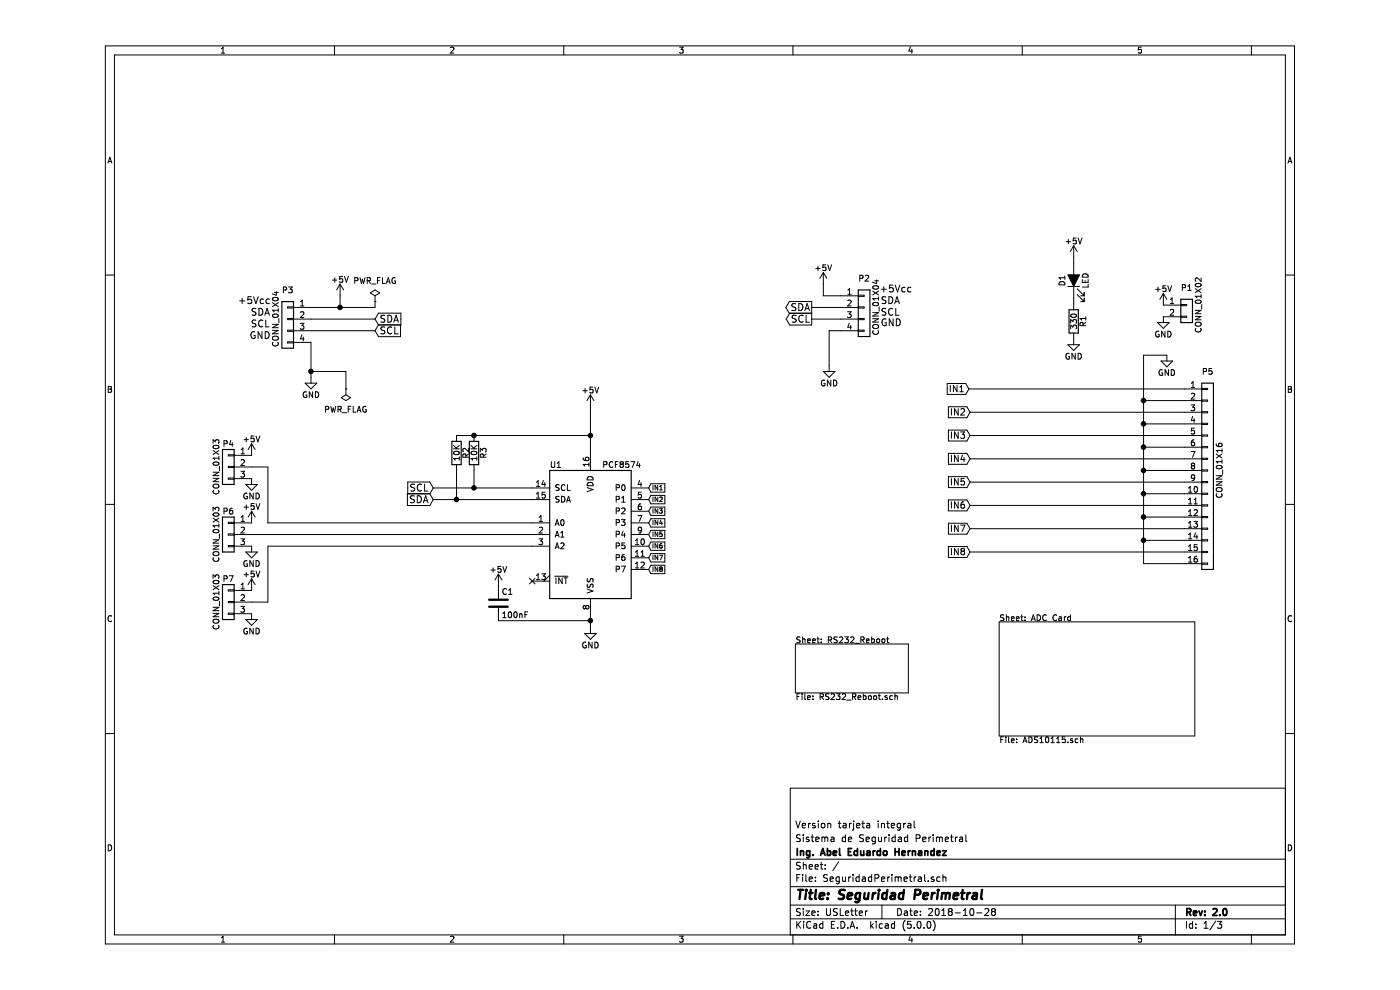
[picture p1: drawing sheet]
EESchema Schematic File Version 4
LIBS:SeguridadPerimetral-cache
EELAYER 26 0
EELAYER END
$Descr USLetter 11000 8500
encoding utf-8
Sheet 1 3
Title "Seguridad Perimetral"
Date "2018-10-28"
Rev "2.0"
Comp "Ing. Abel Eduardo Hernandez"
Comment1 "Sistema de Seguridad Perimetral "
Comment2 "Version tarjeta integral"
Comment3 ""
Comment4 ""
$EndDescr
$Comp
L Device:R R2
U 1 1
P 3410 3890
F 0 "R2" V 3490 3890 50  0000 C CNN
F 1 "10K" V 3410 3890 50  0000 C CNN
F 2 "Resistors_SMD:R_1206_HandSoldering" V 3340 3890 50  0001 C CNN
F 3 "" H 3410 3890 50  0000 C CNN
	1    3410 3890
	1    0    0    -1  
$EndComp
$Comp
L Device:R R3
U 1 1
P 3560 3890
F 0 "R3" V 3640 3890 50  0000 C CNN
F 1 "10K" V 3560 3890 50  0000 C CNN
F 2 "Resistors_SMD:R_1206_HandSoldering" V 3490 3890 50  0001 C CNN
F 3 "" H 3560 3890 50  0000 C CNN
	1    3560 3890
	1    0    0    -1  
$EndComp
$Comp
L power:GND #PWR0101
U 1 1
P 4560 5390
F 0 "#PWR0101" H 4560 5140 50  0001 C CNN
F 1 "GND" H 4560 5240 50  0000 C CNN
F 2 "" H 4560 5390 50  0000 C CNN
F 3 "" H 4560 5390 50  0000 C CNN
	1    4560 5390
	1    0    0    -1  
$EndComp
$Comp
L power:+5V #PWR0102
U 1 1
P 4560 3490
F 0 "#PWR0102" H 4560 3340 50  0001 C CNN
F 1 "+5V" H 4560 3630 50  0000 C CNN
F 2 "" H 4560 3490 50  0000 C CNN
F 3 "" H 4560 3490 50  0000 C CNN
	1    4560 3490
	1    0    0    -1  
$EndComp
$Comp
L power:+5V #PWR0103
U 1 1
P 2410 2540
F 0 "#PWR0103" H 2410 2390 50  0001 C CNN
F 1 "+5V" H 2410 2680 50  0000 C CNN
F 2 "" H 2410 2540 50  0000 C CNN
F 3 "" H 2410 2540 50  0000 C CNN
	1    2410 2540
	1    0    0    -1  
$EndComp
$Comp
L power:GND #PWR0104
U 1 1
P 2160 3240
F 0 "#PWR0104" H 2160 2990 50  0001 C CNN
F 1 "GND" H 2160 3090 50  0000 C CNN
F 2 "" H 2160 3240 50  0000 C CNN
F 3 "" H 2160 3240 50  0000 C CNN
	1    2160 3240
	1    0    0    -1  
$EndComp
Text GLabel 3210 4190 0    60   Input ~ 0
SCL
Text GLabel 3210 4290 0    60   Input ~ 0
SDA
Text GLabel 2710 2840 2    60   Input ~ 0
SCL
Text GLabel 2710 2740 2    60   Input ~ 0
SDA
$Comp
L power:PWR_FLAG #FLG0101
U 1 1
P 2710 2590
F 0 "#FLG0101" H 2710 2685 50  0001 C CNN
F 1 "PWR_FLAG" H 2710 2770 50  0000 C CNN
F 2 "" H 2710 2590 50  0000 C CNN
F 3 "" H 2710 2590 50  0000 C CNN
	1    2710 2590
	1    0    0    -1  
$EndComp
$Comp
L power:+5V #PWR0105
U 1 1
P 6560 2440
F 0 "#PWR0105" H 6560 2290 50  0001 C CNN
F 1 "+5V" H 6560 2580 50  0000 C CNN
F 2 "" H 6560 2440 50  0000 C CNN
F 3 "" H 6560 2440 50  0000 C CNN
	1    6560 2440
	1    0    0    -1  
$EndComp
Text GLabel 6460 2740 0    60   Output ~ 0
SCL
Text GLabel 6460 2640 0    60   Output ~ 0
SDA
$Comp
L power:GND #PWR0106
U 1 1
P 6610 3140
F 0 "#PWR0106" H 6610 2890 50  0001 C CNN
F 1 "GND" H 6610 2990 50  0000 C CNN
F 2 "" H 6610 3140 50  0000 C CNN
F 3 "" H 6610 3140 50  0000 C CNN
	1    6610 3140
	1    0    0    -1  
$EndComp
$Comp
L Vending_driveV2-cache:PCF8574A U1
U 1 1
P 4560 4590
F 0 "U1" H 4210 5190 50  0000 L CNN
F 1 "PCF8574" H 4660 5190 50  0000 L CNN
F 2 "w_pth_circuits:dil_16-300" H 4560 4590 50  0001 C CNN
F 3 "" H 4560 4590 50  0000 C CNN
	1    4560 4590
	1    0    0    -1  
$EndComp
$Comp
L power:PWR_FLAG #FLG0102
U 1 1
P 2460 3340
F 0 "#FLG0102" H 2460 3435 50  0001 C CNN
F 1 "PWR_FLAG" H 2460 3520 50  0000 C CNN
F 2 "" H 2460 3340 50  0000 C CNN
F 3 "" H 2460 3340 50  0000 C CNN
	1    2460 3340
	-1   0    0    1   
$EndComp
NoConn ~ 4060 4990
$Comp
L power:GND #PWR0107
U 1 1
P 1650 5270
F 0 "#PWR0107" H 1650 5020 50  0001 C CNN
F 1 "GND" H 1650 5120 50  0000 C CNN
F 2 "" H 1650 5270 50  0000 C CNN
F 3 "" H 1650 5270 50  0000 C CNN
	1    1650 5270
	-1   0    0    -1  
$EndComp
Text GLabel 5060 4490 2    39   Input ~ 0
IN4
Text Notes 1530 2620 0    59   ~ 0
+5Vcc
Text Notes 1640 2820 0    59   ~ 0
SCL
Text Notes 1640 2720 0    59   ~ 0
SDA
Text Notes 1630 2920 0    59   ~ 0
GND
Text Notes 7040 2520 0    59   ~ 0
+5Vcc
Text Notes 7050 2720 0    59   ~ 0
SCL
Text Notes 7050 2620 0    59   ~ 0
SDA
Text Notes 7050 2810 0    59   ~ 0
GND
Text GLabel 5060 4190 2    39   Input ~ 0
IN1
Text GLabel 5060 4290 2    39   Input ~ 0
IN2
Text GLabel 5060 4390 2    39   Input ~ 0
IN3
Text GLabel 7810 3340 0    55   Input ~ 0
IN1
Text GLabel 7820 3540 0    55   Input ~ 0
IN2
Text GLabel 7820 3740 0    55   Input ~ 0
IN3
Text GLabel 7820 3940 0    55   Input ~ 0
IN4
$Comp
L power:GND #PWR0108
U 1 1
P 9510 3050
F 0 "#PWR0108" H 9510 2800 50  0001 C CNN
F 1 "GND" H 9510 2900 50  0000 C CNN
F 2 "" H 9510 3050 50  0000 C CNN
F 3 "" H 9510 3050 50  0000 C CNN
	1    9510 3050
	1    0    0    -1  
$EndComp
$Comp
L Connector_Generic:Conn_01x04 P3
U 1 1
P 1960 2740
F 0 "P3" H 1960 2990 50  0000 C CNN
F 1 "CONN_01X04" V 2060 2740 50  0000 C CNN
F 2 "w_conn_mkds:mkds_1,5-4" H 1960 2740 50  0001 C CNN
F 3 "" H 1960 2740 50  0000 C CNN
	1    1960 2740
	-1   0    0    -1  
$EndComp
$Comp
L Connector_Generic:Conn_01x04 P2
U 1 1
P 6910 2640
F 0 "P2" H 6910 2890 50  0000 C CNN
F 1 "CONN_01X04" V 7010 2640 50  0000 C CNN
F 2 "w_conn_mkds:mkds_1,5-4" H 6910 2640 50  0001 C CNN
F 3 "" H 6910 2640 50  0000 C CNN
	1    6910 2640
	1    0    0    -1  
$EndComp
Text GLabel 5060 4590 2    39   Input ~ 0
IN5
Text GLabel 5060 4690 2    39   Input ~ 0
IN6
Text GLabel 5060 4790 2    39   Input ~ 0
IN7
Text GLabel 5060 4890 2    39   Input ~ 0
IN8
$Comp
L Connector_Generic:Conn_01x16 P5
U 1 1
P 9860 4040
F 0 "P5" H 9860 4890 50  0000 C CNN
F 1 "CONN_01X16" V 9960 4040 50  0000 C CNN
F 2 "w_conn_mkds:mkds_1,5-16" H 9860 4040 50  0001 C CNN
F 3 "" H 9860 4040 50  0000 C CNN
	1    9860 4040
	1    0    0    -1  
$EndComp
Text GLabel 7820 4140 0    55   Input ~ 0
IN5
Text GLabel 7820 4340 0    55   Input ~ 0
IN6
Text GLabel 7820 4540 0    55   Input ~ 0
IN7
Text GLabel 7820 4740 0    55   Input ~ 0
IN8
$Comp
L Connector_Generic:Conn_01x03 P4
U 1 1
P 1450 4010
F 0 "P4" H 1450 4210 50  0000 C CNN
F 1 "CONN_01X03" V 1550 4010 50  0000 C CNN
F 2 "w_pin_strip:pin_strip_3" H 1450 4010 50  0001 C CNN
F 3 "" H 1450 4010 50  0000 C CNN
	1    1450 4010
	-1   0    0    -1  
$EndComp
$Comp
L Connector_Generic:Conn_01x03 P6
U 1 1
P 1450 4590
F 0 "P6" H 1450 4790 50  0000 C CNN
F 1 "CONN_01X03" V 1550 4590 50  0000 C CNN
F 2 "w_pin_strip:pin_strip_3" H 1450 4590 50  0001 C CNN
F 3 "" H 1450 4590 50  0000 C CNN
	1    1450 4590
	-1   0    0    -1  
$EndComp
$Comp
L power:+5V #PWR0109
U 1 1
P 1650 3910
F 0 "#PWR0109" H 1650 3760 50  0001 C CNN
F 1 "+5V" H 1650 4050 50  0000 C CNN
F 2 "" H 1650 3910 50  0000 C CNN
F 3 "" H 1650 3910 50  0000 C CNN
	1    1650 3910
	-1   0    0    -1  
$EndComp
Wire Wire Line
	3210 4190 3560 4190
Wire Wire Line
	3560 4190 3560 4040
Wire Wire Line
	3210 4290 3410 4290
Wire Wire Line
	3410 4290 3410 4040
Wire Wire Line
	3410 3740 3560 3740
Wire Wire Line
	4560 3490 4560 3740
Connection ~ 3560 3740
Connection ~ 4560 3740
Connection ~ 3410 4290
Connection ~ 3560 4190
Wire Wire Line
	2710 2740 2160 2740
Wire Wire Line
	2710 2840 2160 2840
Wire Wire Line
	2160 2640 2410 2640
Wire Wire Line
	2410 2640 2410 2540
Wire Wire Line
	2160 2940 2160 3190
Wire Wire Line
	2710 2640 2710 2590
Connection ~ 2410 2640
Wire Wire Line
	6710 2540 6560 2540
Wire Wire Line
	6560 2540 6560 2440
Wire Wire Line
	6460 2640 6710 2640
Wire Wire Line
	6710 2740 6460 2740
Wire Wire Line
	6610 3140 6610 2840
Wire Wire Line
	6610 2840 6710 2840
Wire Wire Line
	2460 3340 2460 3190
Wire Wire Line
	2460 3190 2160 3190
Connection ~ 2160 3190
Wire Wire Line
	4560 5290 4560 5330
Wire Wire Line
	1650 4590 4060 4590
Wire Wire Line
	7810 3340 9660 3340
Wire Wire Line
	7820 3540 9660 3540
Wire Wire Line
	7820 3740 9660 3740
Wire Wire Line
	9310 3050 9310 3440
Wire Wire Line
	9310 4040 9660 4040
Wire Wire Line
	9660 3840 9310 3840
Connection ~ 9310 3840
Wire Wire Line
	9660 3640 9310 3640
Connection ~ 9310 3640
Wire Wire Line
	9660 3440 9310 3440
Connection ~ 9310 3440
Connection ~ 9310 4040
Wire Wire Line
	9660 4440 9310 4440
Wire Wire Line
	9310 4640 9660 4640
Connection ~ 9310 4440
Wire Wire Line
	9310 4840 9660 4840
Connection ~ 9310 4640
Wire Wire Line
	7820 4140 9660 4140
Wire Wire Line
	7820 4340 9660 4340
Wire Wire Line
	7820 4540 9660 4540
Wire Wire Line
	7820 4740 9660 4740
Wire Wire Line
	9510 3050 9310 3050
$Comp
L Connector_Generic:Conn_01x03 P7
U 1 1
P 1450 5170
F 0 "P7" H 1450 5370 50  0000 C CNN
F 1 "CONN_01X03" V 1550 5170 50  0000 C CNN
F 2 "w_pin_strip:pin_strip_3" H 1450 5170 50  0001 C CNN
F 3 "" H 1450 5170 50  0000 C CNN
	1    1450 5170
	-1   0    0    -1  
$EndComp
$Comp
L Device:C C1
U 1 1
P 3770 5180
F 0 "C1" H 3795 5280 50  0000 L CNN
F 1 "100nF" H 3795 5080 50  0000 L CNN
F 2 "Capacitors_SMD:C_1206_HandSoldering" H 3808 5030 50  0001 C CNN
F 3 "" H 3770 5180 50  0000 C CNN
	1    3770 5180
	1    0    0    -1  
$EndComp
Wire Wire Line
	3770 5330 4560 5330
Connection ~ 4560 5330
$Comp
L power:+5V #PWR0110
U 1 1
P 3770 5030
F 0 "#PWR0110" H 3770 4880 50  0001 C CNN
F 1 "+5V" H 3770 5170 50  0000 C CNN
F 2 "" H 3770 5030 50  0000 C CNN
F 3 "" H 3770 5030 50  0000 C CNN
	1    3770 5030
	1    0    0    -1  
$EndComp
$Comp
L Connector_Generic:Conn_01x02 P1
U 1 1
P 9680 2620
F 0 "P1" H 9680 2770 50  0000 C CNN
F 1 "CONN_01X02" V 9780 2620 50  0000 C CNN
F 2 "w_conn_mkds:mkds_1,5-2" H 9680 2620 50  0001 C CNN
F 3 "" H 9680 2620 50  0000 C CNN
	1    9680 2620
	1    0    0    -1  
$EndComp
$Comp
L power:+5V #PWR0111
U 1 1
P 9480 2620
F 0 "#PWR0111" H 9480 2470 50  0001 C CNN
F 1 "+5V" H 9480 2760 50  0000 C CNN
F 2 "" H 9480 2620 50  0000 C CNN
F 3 "" H 9480 2620 50  0000 C CNN
	1    9480 2620
	1    0    0    -1  
$EndComp
$Comp
L power:GND #PWR0112
U 1 1
P 9480 2720
F 0 "#PWR0112" H 9480 2470 50  0001 C CNN
F 1 "GND" H 9480 2570 50  0000 C CNN
F 2 "" H 9480 2720 50  0000 C CNN
F 3 "" H 9480 2720 50  0000 C CNN
	1    9480 2720
	1    0    0    -1  
$EndComp
$Comp
L power:GND #PWR0113
U 1 1
P 1650 4690
F 0 "#PWR0113" H 1650 4440 50  0001 C CNN
F 1 "GND" H 1650 4540 50  0000 C CNN
F 2 "" H 1650 4690 50  0000 C CNN
F 3 "" H 1650 4690 50  0000 C CNN
	1    1650 4690
	-1   0    0    -1  
$EndComp
$Comp
L power:GND #PWR0114
U 1 1
P 1650 4110
F 0 "#PWR0114" H 1650 3860 50  0001 C CNN
F 1 "GND" H 1650 3960 50  0000 C CNN
F 2 "" H 1650 4110 50  0000 C CNN
F 3 "" H 1650 4110 50  0000 C CNN
	1    1650 4110
	-1   0    0    -1  
$EndComp
$Comp
L power:+5V #PWR0115
U 1 1
P 1650 4490
F 0 "#PWR0115" H 1650 4340 50  0001 C CNN
F 1 "+5V" H 1650 4630 50  0000 C CNN
F 2 "" H 1650 4490 50  0000 C CNN
F 3 "" H 1650 4490 50  0000 C CNN
	1    1650 4490
	-1   0    0    -1  
$EndComp
$Comp
L power:+5V #PWR0116
U 1 1
P 1650 5070
F 0 "#PWR0116" H 1650 4920 50  0001 C CNN
F 1 "+5V" H 1650 5210 50  0000 C CNN
F 2 "" H 1650 5070 50  0000 C CNN
F 3 "" H 1650 5070 50  0000 C CNN
	1    1650 5070
	-1   0    0    -1  
$EndComp
Wire Wire Line
	4060 4490 1790 4490
Wire Wire Line
	1790 4490 1790 4010
Wire Wire Line
	1790 4010 1650 4010
Wire Wire Line
	4060 4690 1790 4690
Wire Wire Line
	1790 4690 1790 5170
Wire Wire Line
	1790 5170 1650 5170
$Comp
L Device:LED_ALT D1
U 1 1
P 8710 2410
F 0 "D1" H 8710 2510 50  0000 C CNN
F 1 "LED" H 8710 2310 50  0000 C CNN
F 2 "w_smd_leds:Led_PLCC2_3528" H 8710 2410 50  0001 C CNN
F 3 "" H 8710 2410 50  0000 C CNN
	1    8710 2410
	0    -1   -1   0   
$EndComp
$Comp
L Device:R R1
U 1 1
P 8710 2760
F 0 "R1" V 8790 2760 50  0000 C CNN
F 1 "330" V 8710 2760 50  0000 C CNN
F 2 "Resistors_SMD:R_1206_HandSoldering" V 8640 2760 50  0001 C CNN
F 3 "" H 8710 2760 50  0000 C CNN
	1    8710 2760
	1    0    0    -1  
$EndComp
$Comp
L power:GND #PWR0117
U 1 1
P 8710 2910
F 0 "#PWR0117" H 8710 2660 50  0001 C CNN
F 1 "GND" H 8710 2760 50  0000 C CNN
F 2 "" H 8710 2910 50  0000 C CNN
F 3 "" H 8710 2910 50  0000 C CNN
	1    8710 2910
	1    0    0    -1  
$EndComp
$Comp
L power:+5V #PWR0118
U 1 1
P 8710 2210
F 0 "#PWR0118" H 8710 2060 50  0001 C CNN
F 1 "+5V" H 8710 2350 50  0000 C CNN
F 2 "" H 8710 2210 50  0000 C CNN
F 3 "" H 8710 2210 50  0000 C CNN
	1    8710 2210
	1    0    0    -1  
$EndComp
Wire Wire Line
	3560 3740 4560 3740
Wire Wire Line
	4560 3740 4560 3890
Wire Wire Line
	3410 4290 4060 4290
Wire Wire Line
	3560 4190 4060 4190
Wire Wire Line
	2410 2640 2710 2640
Wire Wire Line
	2160 3190 2160 3240
Wire Wire Line
	9310 3840 9310 4040
Wire Wire Line
	9310 3640 9310 3840
Wire Wire Line
	9310 3440 9310 3640
Wire Wire Line
	9310 4440 9310 4640
Wire Wire Line
	9310 4640 9310 4840
Wire Wire Line
	4560 5330 4560 5390
Wire Wire Line
	7820 3940 9660 3940
Wire Wire Line
	9310 4040 9310 4240
Wire Wire Line
	9660 4240 9310 4240
Connection ~ 9310 4240
Wire Wire Line
	9310 4240 9310 4440
Wire Wire Line
	8710 2560 8710 2610
Wire Wire Line
	8710 2210 8710 2260
$Sheet
S 8070 5340 1680 980 
U 5BD76706
F0 "ADC Card" 50
F1 "ADS10115.sch" 50
$EndSheet
$Sheet
S 6320 5530 970  420 
U 5BD76AFB
F0 "RS232_Reboot" 50
F1 "RS232_Reboot.sch" 50
$EndSheet
$EndSCHEMATC
